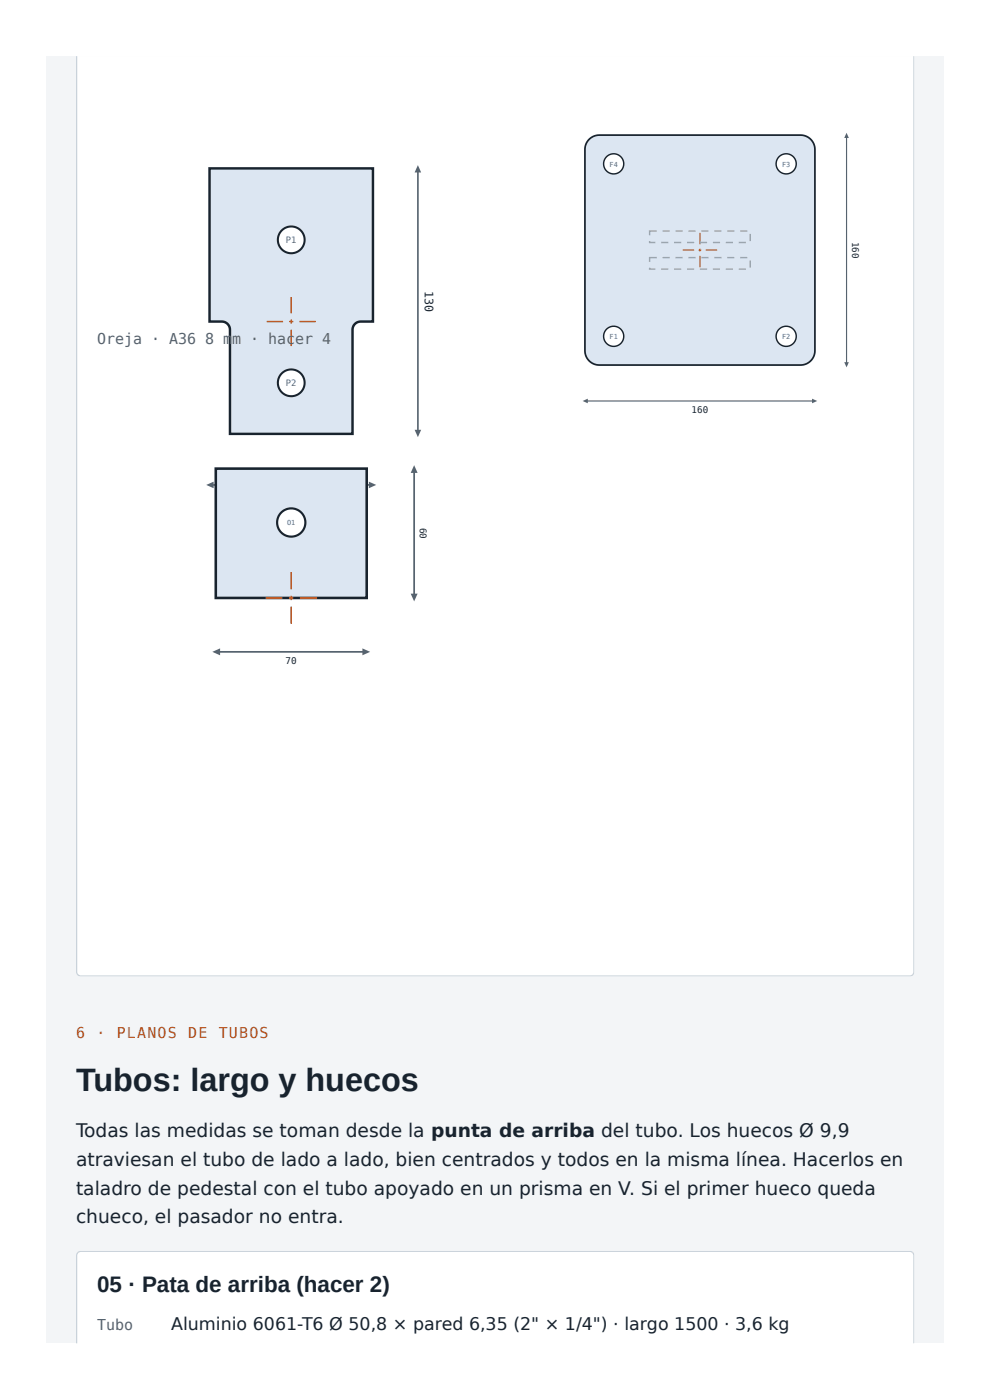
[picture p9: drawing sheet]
<svg xmlns="http://www.w3.org/2000/svg" width="210mm" height="297mm" viewBox="0 0 210 297" stroke-linecap="round" stroke-linejoin="round" font-family="sans-serif">
<path d="M9.8 11.9h190.5v273.3h-190.5z" fill="#f3f5f7"/>
<path d="M16.3 11.9h177.8v194.5a.93 .93 0 0 1-1 .9h-175.9a.93 .93 0 0 1-.9-.9z" fill="#fff"/>
<g fill="#c9d2da">
<path d="M16.1 206.7h178.1v.7h-178.1z"/>
<path d="M193.5 11.9h.7v195.5h-.7z"/>
<path d="M16.1 11.9h.8v195.5h-.8z"/>
</g>
<path d="M44.5 35.8h34.7v32.5h-2.6a1.73 1.73 0 0 0-1.7 1.7v22.2h-26.1v-22.2a1.73 1.73 0 0 0-1.7-1.7h-2.6z" fill="#dce6f2"/>
<path d="M44.5 35.8h34.7v32.5h-2.6a1.73 1.73 0 0 0-1.7 1.7v22.2h-26.1v-22.2a1.73 1.73 0 0 0-1.7-1.7h-2.6z" fill="none" stroke="#18232e" stroke-width=".52"/>
<g fill="#c8561a">
<path d="M56.6 68.1h3.5v.3h-3.5zM61.4 68.1h.9v.3h-.9zM63.6 68.1h3.5v.3h-3.5z"/>
<path d="M61.7 63.1h.3v3.5h-.3zM61.7 67.9h.3v.8h-.3zM61.7 70h.3v3.5h-.3z"/>
</g>
<circle cx="61.8" cy="50.9" r="2.84" fill="#fff"/>
<circle cx="61.8" cy="50.9" r="2.84" fill="none" stroke="#18232e" stroke-width=".43"/>
<circle cx="61.8" cy="81.3" r="2.84" fill="#fff"/>
<circle cx="61.8" cy="81.3" r="2.84" fill="none" stroke="#18232e" stroke-width=".43"/>
<path d="M44.5 103h34.7" fill="none" stroke="#56636f" stroke-width=".35"/>
<g fill="#56636f">
<path d="M43.8 103l1.6-.7v1.4z"/>
<path d="M78.3 102.3l1.6 .7-1.6 .7z"/>
</g>
<path d="M88.7 35.8v56.4" fill="none" stroke="#56636f" stroke-width=".35"/>
<g fill="#56636f">
<path d="M88.7 35.1l.7 1.5h-1.4z"/>
<path d="M88 91.3h1.4l-.7 1.5z"/>
</g>
<path d="M125.1 29.6a3 3 0 0 1 2.2-.9h42.7a3.1 3.1 0 0 1 3 3v42.8a3.1 3.1 0 0 1-3 3h-42.7a3.1 3.1 0 0 1-3.1-3v-42.8a3 3 0 0 1 .9-2.1z" fill="#dce6f2"/>
<path d="M125.1 29.6a3 3 0 0 1 2.2-.9h42.7a3.1 3.1 0 0 1 3 3v42.8a3.1 3.1 0 0 1-3 3h-42.7a3.1 3.1 0 0 1-3.1-3v-42.8a3 3 0 0 1 .9-2.1z" fill="none" stroke="#18232e" stroke-width=".37"/>
<g fill="#c8561a">
<path d="M145 53h2.4v.2h-2.4zM148.3 53h.6v.2h-.6zM149.9 53h2.4v.2h-2.4z"/>
<path d="M148.5 49.5h.2v2.4h-.2zM148.5 52.8h.2v.6h-.2zM148.5 54.3h.2v2.5h-.2z"/>
</g>
<circle cx="130.3" cy="71.4" r="2.14" fill="#fff"/>
<circle cx="130.3" cy="71.4" r="2.14" fill="none" stroke="#18232e" stroke-width=".31"/>
<circle cx="166.9" cy="71.4" r="2.14" fill="#fff"/>
<circle cx="166.9" cy="71.4" r="2.14" fill="none" stroke="#18232e" stroke-width=".31"/>
<circle cx="166.9" cy="34.8" r="2.14" fill="#fff"/>
<circle cx="166.9" cy="34.8" r="2.14" fill="none" stroke="#18232e" stroke-width=".31"/>
<circle cx="130.3" cy="34.8" r="2.14" fill="#fff"/>
<circle cx="130.3" cy="34.8" r="2.14" fill="none" stroke="#18232e" stroke-width=".31"/>
<g fill="#9aa8b5">
<path d="M140.7 48.9h1.5v.3h-1.5zM143.4 48.9h1.6v.3h-1.6zM146.2 48.9h1.5v.3h-1.5zM148.9 48.9h1.6v.3h-1.6zM151.7 48.9h1.5v.3h-1.5zM154.4 48.9h1.6v.3h-1.6zM157.2 48.9h1.5v.3h-1.5zM159.2 49.7h.3v1.5h-.3zM156.9 51.4h1.5v.3h-1.5zM154.1 51.4h1.6v.3h-1.6zM151.4 51.4h1.5v.3h-1.5zM148.6 51.4h1.6v.3h-1.6zM145.9 51.4h1.5v.3h-1.5zM143.1 51.4h1.6v.3h-1.6zM140.4 51.4h1.5v.3h-1.5zM137.8 51.2h.3v.3h-.2v-.1h1.3v.3h-1.4zM137.8 48.9h1.7v.3h-1.6v-.1h.2v.9h-.3z"/>
<path d="M140.7 54.6h1.5v.3h-1.5zM143.4 54.6h1.6v.3h-1.6zM146.2 54.6h1.5v.3h-1.5zM148.9 54.6h1.6v.3h-1.6zM151.7 54.6h1.5v.3h-1.5zM154.4 54.6h1.6v.3h-1.6zM157.2 54.6h1.5v.3h-1.5zM159.2 55.3h.3v1.6h-.3zM156.9 57h1.5v.3h-1.5zM154.1 57h1.6v.3h-1.6zM151.4 57h1.5v.3h-1.5zM148.6 57h1.6v.3h-1.6zM145.9 57h1.5v.3h-1.5zM143.1 57h1.6v.3h-1.6zM140.4 57h1.5v.3h-1.5zM137.8 56.9h.3v.3h-.2v-.2h1.3v.3h-1.4zM137.8 54.6h1.7v.3h-1.6v-.2h.2v.9h-.3z"/>
</g>
<path d="M124.2 85.2h48.8" fill="none" stroke="#56636f" stroke-width=".24"/>
<g fill="#56636f">
<path d="M123.7 85.2l1.1-.5v1z"/>
<path d="M172.4 84.7l1.1 .5-1.1 .5z"/>
</g>
<path d="M179.8 28.7v48.8" fill="none" stroke="#56636f" stroke-width=".24"/>
<g fill="#56636f">
<path d="M179.8 28.2l.5 1.1h-1z"/>
<path d="M179.3 76.9h1l-.5 1.1z"/>
</g>
<path d="M45.8 99.5h32.1v27.5h-32.1z" fill="#dce6f2"/>
<path d="M45.8 99.5h32.1v27.5h-32.1z" fill="none" stroke="#18232e" stroke-width=".55"/>
<g fill="#c8561a">
<path d="M56.4 126.8h3.6v.4h-3.6zM61.4 126.8h.9v.4h-.9zM63.7 126.8h3.6v.4h-3.6z"/>
<path d="M61.7 121.5h.3v3.7h-.3zM61.7 126.5h.3v1h-.3zM61.7 128.8h.3v3.7h-.3z"/>
</g>
<circle cx="61.8" cy="111" r="3" fill="#fff"/>
<circle cx="61.8" cy="111" r="3" fill="none" stroke="#18232e" stroke-width=".46"/>
<path d="M45.8 138.4h32.1" fill="none" stroke="#56636f" stroke-width=".37"/>
<g fill="#56636f">
<path d="M45.1 138.4l1.6-.7v1.5z"/>
<path d="M77 137.7l1.6 .7-1.6 .8z"/>
</g>
<path d="M87.9 99.5v27.5" fill="none" stroke="#56636f" stroke-width=".37"/>
<g fill="#56636f">
<path d="M87.9 98.8l.8 1.6h-1.5z"/>
<path d="M87.2 126.1h1.5l-.8 1.6z"/>
</g>
<path d="M16.5 266l.7-.2h175.9a.93 .93 0 0 1 1 .9v18.7h-177.8v-18.7z" fill="#fff"/>
<g fill="#c9d2da">
<path d="M16.1 265.6h178.1v.8h-178.1z"/>
<path d="M193.5 265.6h.7v19.8h-.7z"/>
<path d="M16.1 265.6h.8v19.8h-.8z"/>
</g>
<text font-size="6.9" fill="#18232e" x="16.1" y="231.8">Tubos: largo y huecos</text>
<text font-size="4.8" fill="#18232e" x="20.6" y="274.4">05 · Pata de arriba (hacer 2)</text>
<g font-size="4" fill="#18232e">
<text x="16.1" y="241.6">Todas las medidas se toman desde la punta de arriba del tubo. Los huecos Ø 9,9</text>
<text x="16.1" y="247.7">atraviesan el tubo de lado a lado, bien centrados y todos en la misma línea. Hacerlos en</text>
<text x="16.1" y="253.7">taladro de pedestal con el tubo apoyado en un prisma en V. Si el primer hueco queda</text>
<text x="16.1" y="259.8">chueco, el pasador no entra.</text>
</g>
<text font-size="3.7" fill="#18232e" x="36.3" y="282.6">Aluminio 6061-T6 Ø 50,8 × pared 6,35 (2&quot; × 1/4&quot;) · largo 1500 · 3,6 kg</text>
<g font-size="3.2" fill="#56636f">
<text x="20.6" y="73">Oreja · A36 8 mm · hacer 4</text>
<text x="20.6" y="282.6">Tubo</text>
</g>
<g font-size="3.2" fill="#c8561a">
<text x="16.1" y="220.4">6</text>
<text x="20.5" y="220.4">·</text>
<text x="24.8" y="220.4">PLANOS</text>
<text x="40" y="220.4">DE</text>
<text x="46.5" y="220.4">TUBOS</text>
</g>
<text font-size="2.5" fill="#18232e" x="90.2" y="61.7" transform="rotate(90 90.2 61.7)">130</text>
<g font-size="2" fill="#18232e">
<text x="181" y="51.3" transform="rotate(90 181 51.3)">160</text>
<text x="146.9" y="87.7">160</text>
<text x="89.1" y="112.1" transform="rotate(90 89.1 112.1)">60</text>
<text x="60.7" y="141">70</text>
</g>
<g font-size="1.9" fill="#2c66b0">
<text x="60.7" y="51.7">P1</text>
<text x="60.7" y="82">P2</text>
</g>
<g font-size="1.5" fill="#2c66b0">
<text x="129.4" y="35.4">F4</text>
<text x="166.1" y="35.4">F3</text>
<text x="129.4" y="72">F1</text>
<text x="166.1" y="72">F2</text>
<text x="61" y="111.6">O1</text>
</g>
</svg>
